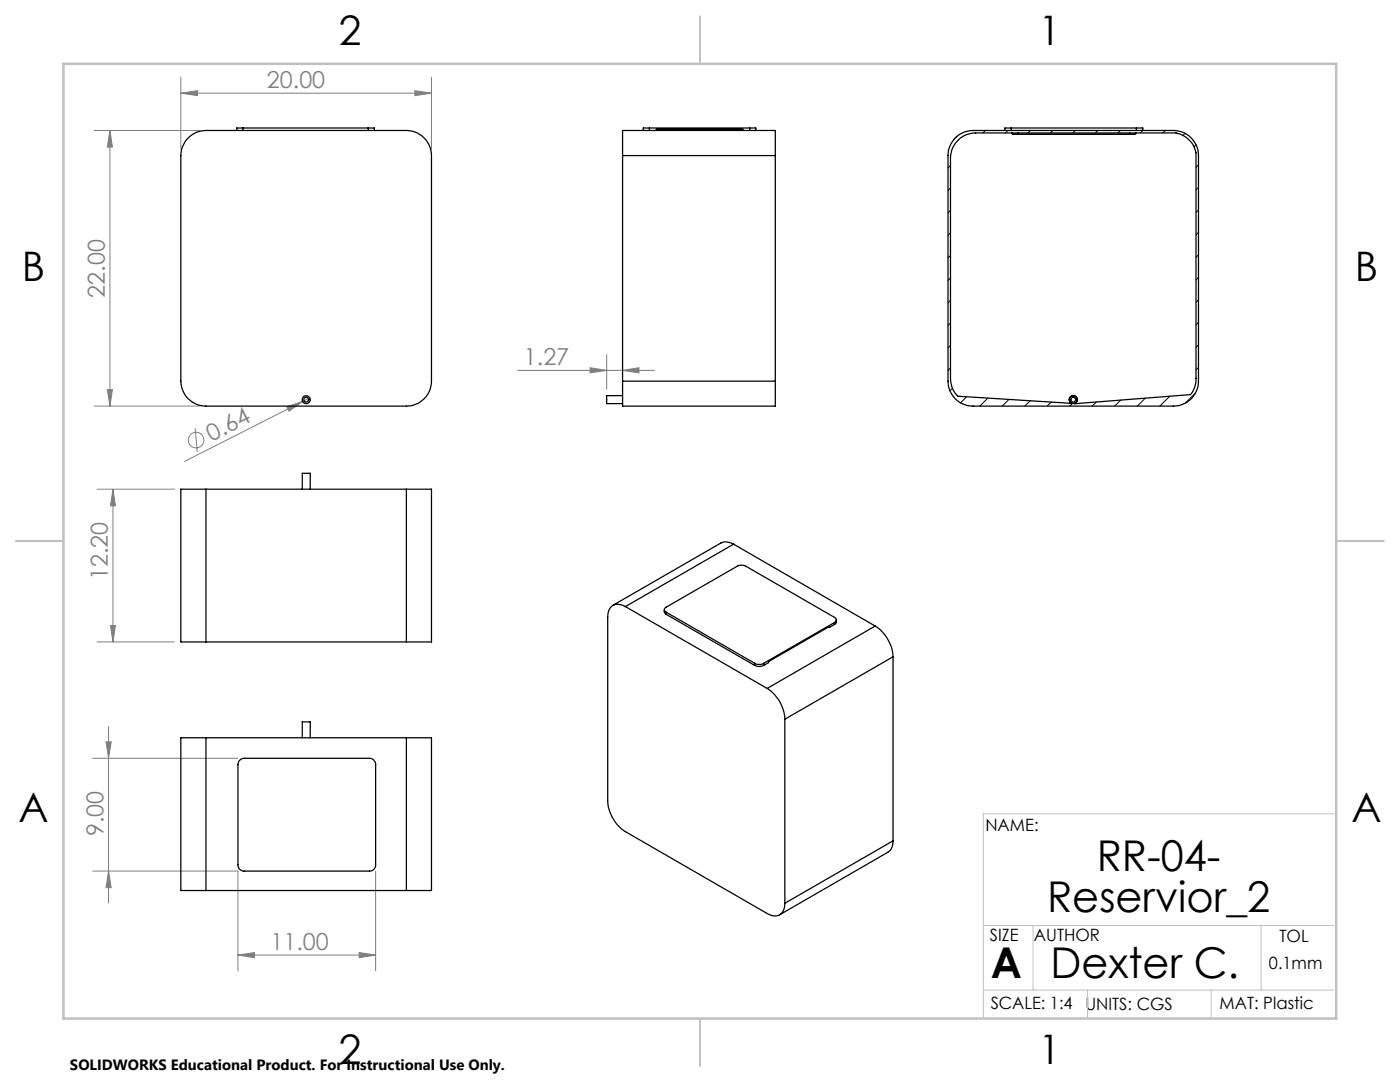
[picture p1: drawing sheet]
<svg xmlns="http://www.w3.org/2000/svg" width="279mm" height="216mm" viewBox="0 0 279 216" stroke-linecap="round" stroke-linejoin="round" font-family="sans-serif">
<g fill="none" stroke="#808080" stroke-width=".2">
<path d="M36.1 18.6l3.3-.5v1zM36.1 15.4v14.4M36.1 18.6h50M82.8 18.1l3.3 .5-3.3 .5zM86.1 15.4v14.4M18.8 26h21M21.9 26l.5 3.4h-1zM21.9 26v55M21.4 77.8h1l-.5 3.2zM61.8 79.4l-1.4 .7M103.3 73.9h27.3M117.8 73.4l3.3 .5-3.3 .5z"/>
<path d="M121.1 70.7v7M124.2 73.9l3.3-.5v1zM18.8 81h21M19.4 97.6h15.4M22.5 97.6v30.5M22.5 97.6l.5 3.3h-1zM38.9 85.4l.5 4.8M57.2 81.1l3.2-1-2.7 2zM60.4 80.1l-23.6 12M19.4 128.1h15.4M22 124.8h1l-.5 3.3zM18.5 151.3h28.9"/>
<path d="M21.2 148h1l-.5 3.3zM21.7 145v35.2M18.5 173.8h28.9M21.7 173.8l.5 3.3h-1zM47.5 173.8v19.9M75 173.8v19.9M47.5 190.6l3.3-.5v1zM47.5 190.6h27.5M71.7 190.1l3.3 .5-3.3 .5z"/>
<circle cx="39.2" cy="87.8" r="1.55"/>
</g>
<path d="M266.2 162.4h-69.9v40.6M196.3 197.6h69.9M196.3 184.7h69.9M206.2 184.7v12.9M217 197.6v5.4M241.7 197.6v5.4M251.7 184.7v12.9" fill="none" stroke="#c0c0c0" stroke-width=".2"/>
<path d="M139.7 3.2v9.5M3.1 107.9h9.6M266.7 107.9h9.5M139.7 203.2v9.6" fill="none" stroke="#c0c0c0" stroke-width=".25"/>
<path d="M12.7 12.7h254v190.5h-254z" fill="none" stroke="#c0c0c0" stroke-width=".5"/>
<g fill="#808080">
<path d="M57.2 81.1l3.2-1-2.7 2z"/>
<path d="M124.2 73.9l3.3-.5v1zM117.8 73.4l3.3 .5-3.3 .5z"/>
<path d="M36.1 18.6l3.3-.5v1zM82.8 18.1l3.3 .5-3.3 .5z"/>
<path d="M47.5 190.6l3.3-.5v1zM71.7 190.1l3.3 .5-3.3 .5z"/>
<path d="M22 124.8h1l-.5 3.3zM22.5 97.6l.5 3.3h-1z"/>
<path d="M21.9 26l.5 3.4h-1zM21.4 77.8h1l-.5 3.2zM21.2 148h1l-.5 3.3zM21.7 173.8l.5 3.3h-1z"/>
</g>
<g fill="none" stroke="#000" stroke-width=".25">
<path d="M37.6 27.5l.9-.7 .9-.5 1.7-.3h40a5.1 5.1 0 0 1 5 5v45.1a5 5 0 0 1-5 4.9h-40a5 5 0 0 1-5-4.9v-45.1l.3-1.6 .5-1zM48.5 25.5h-1.3v.5M48.5 25.5v.5M48.5 25.5h25M73.5 25.5h1.2v.5M73.5 25.5v.5M124.2 31v-5h30.5v5M124.2 31v45.1M124.2 31h30.5M129.6 25.5h-1.2v.5M129.6 25.5h20M129.6 25.5v.5"/>
<path d="M131 26v-.2h17.2v.2M149.6 25.5h1.2v.5M149.6 25.5v.5M154.7 31v45.1M190.6 27.5l1.4-1 1.1-.3 1.1-.2h40a5 5 0 0 1 5 5v45.1a4.9 4.9 0 0 1-5 4.9h-40a4.9 4.9 0 0 1-5-4.9v-45.1l.3-1.6 .5-1zM191.6 27.6l1.4-.8 1.7-.3h40a5.1 5.1 0 0 1 4 4v45a4.8 4.8 0 0 1-1.1 3.2l-22.9 1.8-23.6-1.4a4.8 4.8 0 0 1-1.4-3.6v-44a5.1 5.1 0 0 1 1.9-3.9zM201.8 25.5h-1.2v.5M201.8 25.5h25M201.8 25.5v.5M201.9 26.5l.3 .3h1M203.2 26.5v.3M203.2 26.8h22.2"/>
<path d="M225.4 26.5v.3M226.7 26.5l-.3 .3h-1M226.8 25.5h1.3v.5M226.8 25.5v.5M124.2 76.1v4.9h30.5v-4.9M124.2 79h-3.1v1.5h3.1M124.2 76.1h30.5M213.6 79.2l-.2 .7 .2 .4 .3 .2a.8 .8 0 0 1-.3-1.3 .8 .8 0 0 1 1.3 .1 .8 .8 0 0 1-.5 1.2 .81 .81 0 0 0 .5-1.2 .81 .81 0 0 0-1.3-.1zM41.1 97.6h-5v30.5h5M41.1 97.6v30.5M41.1 97.6h40M60.3 97.6v-3.2h1.6v3.2"/>
<path d="M81.1 97.6h5v30.5h-5M81.1 97.6v30.5M146.4 108.6l-.5-.3a2.41 2.41 0 0 0-2 0l-21.6 12.5M146.4 108.6l-21.6 12.4M146.4 108.6l28.3 16.3M41.1 128.1h40M124.8 121a2.17 2.17 0 0 0-2.5-.2 2.17 2.17 0 0 0-1 2.3v36.7a7.9 7.9 0 0 0 3.5 6.1l28.3 16.4a2.14 2.14 0 0 0 2.5 .2 2.14 2.14 0 0 0 1-2.3M124.8 121l28.3 16.4M132.6 121.7v.5l.4 .4M133 122.2a.53 .53 0 0 1-.4-.5 .53 .53 0 0 1 .4-.6l14.1-8.1a1.94 1.94 0 0 1 1.8 0l17.6 10.2a.55 .55 0 0 1 .4 .5 .55 .55 0 0 1-.4 .5M133 122.2l17.6 10.2M133 122.2v.4"/>
<path d="M133 122.6l17.6 10.2M150.6 132.4a1.94 1.94 0 0 0 1.8 0M150.6 132.8a1.94 1.94 0 0 0 1.8 0M150.6 132.4v.4M152.4 132.4v.4M153.1 137.4a7.7 7.7 0 0 1 3.5 6.1M165.4 125.1l.2 .1M165.6 125.2v-.2l-12.2 7v.2l-1 .6M166.5 124.2l-14.1 8.2M166.5 124.2v.4M166.5 124.6l-.9 .6M166.9 123.7v.5l-.4 .4"/>
<path d="M174.7 124.9a7.8 7.8 0 0 1 3.5 6.2M174.7 124.9l-21.6 12.5M178.2 131.1l-21.6 12.4M178.2 131.1v36.7M41.1 147.2h-5v30.5h5M41.1 147.2v30.5M41.1 147.2h40M47.8 151.7l.9-.4h25a1.26 1.26 0 0 1 1.3 1.3v20a1.21 1.21 0 0 1-1.3 1.2h-25a1.21 1.21 0 0 1-1.2-1.2v-20zM60.3 147.2v-3.2h1.6v3.2M81.1 147.2h5v30.5h-5M81.1 147.2v30.5M156.6 143.5v36.7"/>
<path d="M41.1 177.7h40M178.2 167.8a2.39 2.39 0 0 1-1 2.3l-21.6 12.4M178.2 167.8l-21.6 12.4"/>
<circle cx="61.1" cy="79.7" r=".8"/>
<circle cx="61.1" cy="79.7" r=".48"/>
<circle cx="214.2" cy="79.7" r=".47"/>
</g>
<g fill="none" stroke="#000" stroke-width=".2">
<path d="M189.7 33l-.5 .5M189.7 37.5l-.5 .5M191.1 27.2l-.8 .7M196.6 26l-.5 .5M201.2 26l-.6 .5M205.6 26l-.5 .5M210.1 26l-.5 .5M214.6 26l-.5 .5M219.1 26l-.5 .5M223.6 26l-.5 .5M228.1 26l-.5 .5M232.6 26l-.5 .5"/>
<path d="M236.5 26.6l-.4 .4M238.7 28.9l-.4 .4M239.2 32.9l-.5 .5M239.2 37.4l-.5 .5M189.7 42l-.5 .5M189.7 46.5l-.5 .5M189.7 51l-.5 .5M189.7 55.5l-.5 .5M189.7 59.9l-.5 .5M239.2 41.9l-.5 .5M239.2 46.4l-.5 .5M239.2 50.9l-.5 .5"/>
<path d="M239.2 55.4l-.5 .4M239.2 59.8l-.5 .5M189.7 64.5l-.5 .4M189.7 68.9l-.5 .5M189.7 73.4l-.5 .5M190.1 77.5l-.5 .5M192.9 79.2l-1.2 1.2M197.1 79.4l-1.6 1.6M201.4 79.7l-1.4 1.3M205.6 80l-1.1 1M223.7 79.8l-1.2 1.2M228.6 79.4l-1.6 1.6"/>
<path d="M233.4 79.1l-1.9 1.9M238.6 78.4l-2.1 2.1M239.2 64.3l-.5 .5M239.2 68.8l-.5 .5M239.2 73.3l-.5 .5M209.8 80.2l-.8 .8M214 80.5l-.5 .5M218.8 80.2l-.8 .8"/>
</g>
<g font-size="8.5">
<text x="218.9" y="173.9">RR-04-</text>
<text x="209" y="182">Reservior_2</text>
<text x="197.7" y="195.2">A</text>
<text x="209.7" y="195.1">Dexter C.</text>
</g>
<g font-size="8.1">
<text x="67.6" y="8.9">2</text>
<text x="207.3" y="8.9">1</text>
<text x="4.4" y="56.2">B</text>
<text x="270.4" y="56.2">B</text>
<text x="3.7" y="164.1">A</text>
<text x="269.7" y="164.1">A</text>
<text x="67.6" y="212.4">2</text>
<text x="207.3" y="212.4">1</text>
</g>
<g font-size="4.7" fill="#808080">
<text x="53.3" y="17.6">20.00</text>
<text x="20.9" y="59.4" transform="rotate(-90 20.9 59.4)">22.00</text>
<text x="104.6" y="72.9">1.27</text>
<text x="42.2" y="88.2" transform="rotate(-27 42.2 88.2)">0.64</text>
<text x="21.5" y="115.7" transform="rotate(-90 21.5 115.7)">12.20</text>
<text x="20.7" y="166.8" transform="rotate(-90 20.7 166.8)">9.00</text>
<text x="54" y="189.6">11.00</text>
</g>
<g font-size="3.4">
<text x="196.7" y="165.7">NAME:</text>
<text x="197.5" y="187.8">SIZE</text>
<text x="206.3" y="187.8">AUTHOR</text>
<text x="255.3" y="187.9">TOL</text>
<text x="253.2" y="193.3">0.1mm</text>
<text x="197.7" y="201.4">SCALE: 1:4</text>
<text x="216.6" y="201.4">UNITS: CGS</text>
<text x="243.4" y="201.4">MAT: Plastic</text>
</g>
<text font-size="3" x="14" y="213.5">SOLIDWORKS Educational Product. For Instructional Use Only.</text>
</svg>
